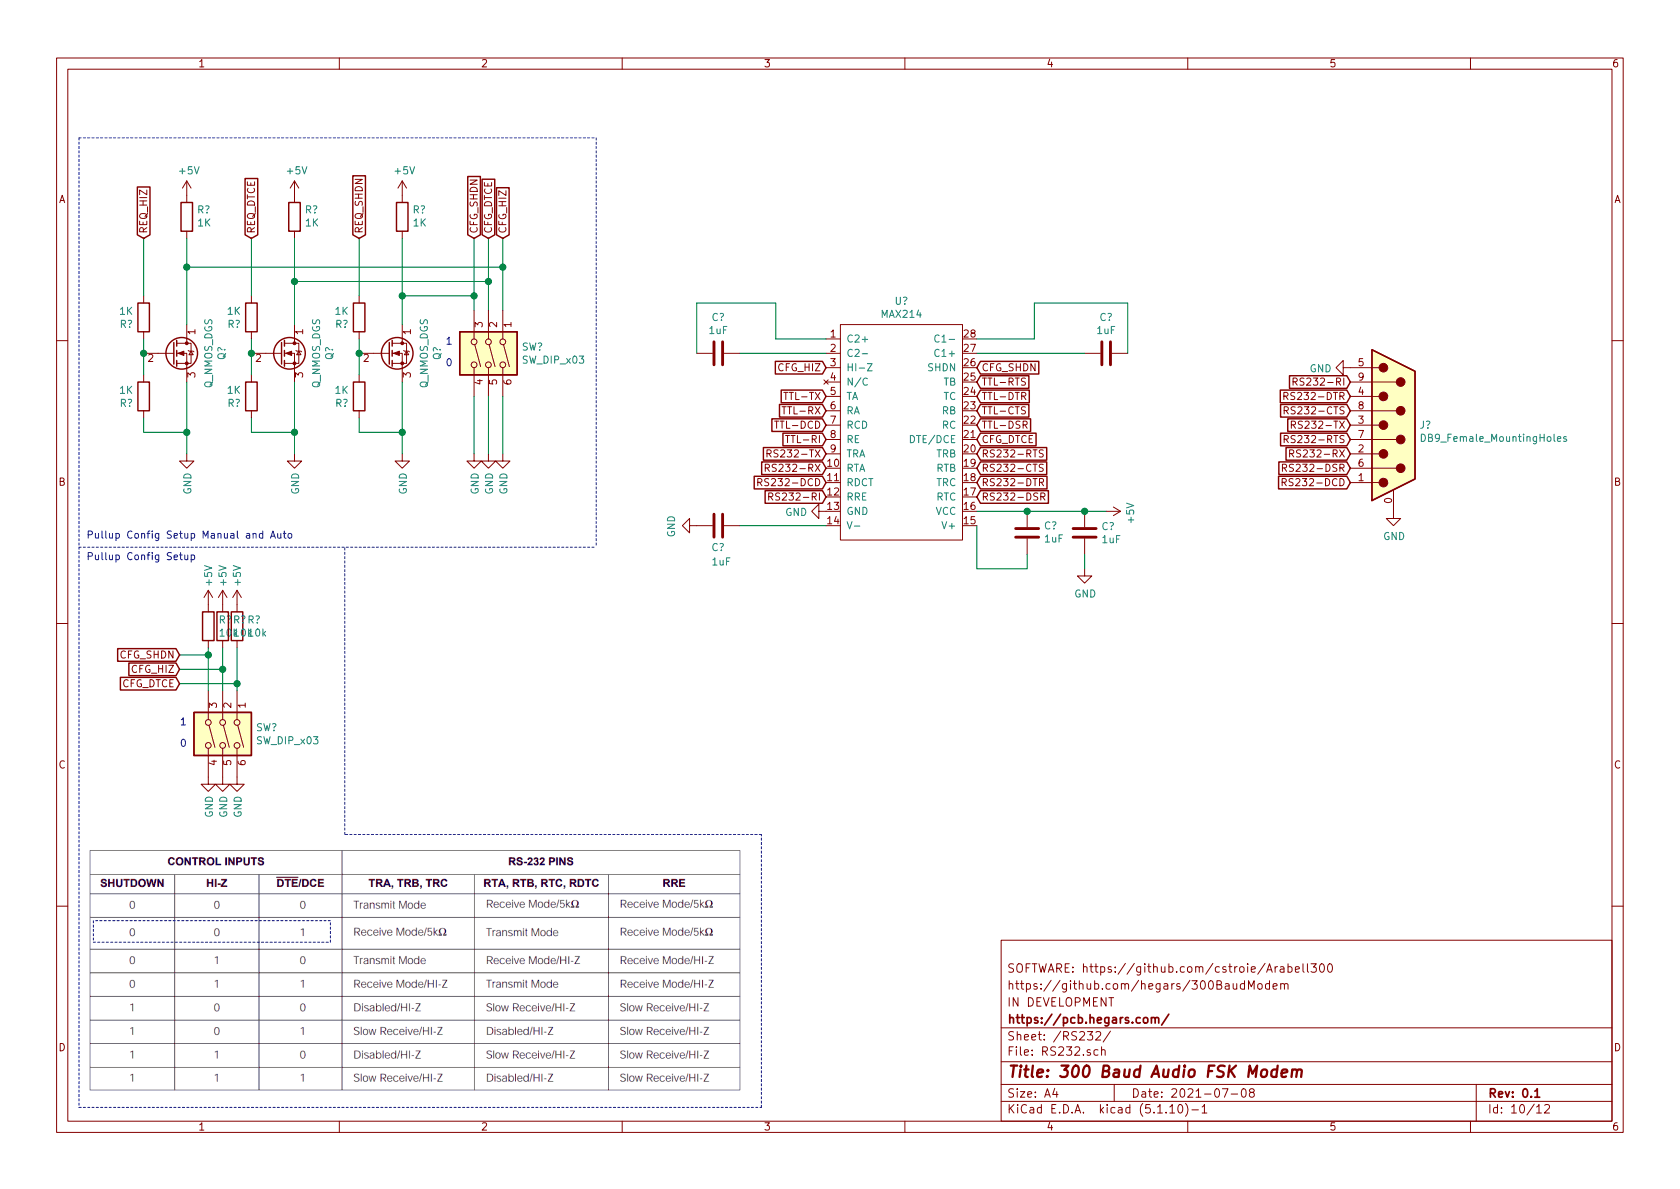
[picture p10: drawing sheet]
EESchema Schematic File Version 4
EELAYER 30 0
EELAYER END
$Descr A4 11693 8268
encoding utf-8
Sheet 10 12
Title "300 Baud Audio FSK Modem "
Date "2021-07-08"
Rev "0.1"
Comp "https://pcb.hegars.com/"
Comment1 "IN DEVELOPMENT "
Comment2 "https://github.com/hegars/300BaudModem"
Comment3 "SOFTWARE: https://github.com/cstroie/Arabell300"
Comment4 ""
$EndDescr
$Comp
L Connector:DB9_Male_MountingHoles J?
U 1 1
P 9700 2950
F 0 "J?" H 9880 2952 50  0000 L CNN
F 1 "DB9_Female_MountingHoles" H 9880 2861 50  0000 L CNN
F 2 "" H 9700 2950 50  0001 C CNN
F 3 " ~" H 9700 2950 50  0001 C CNN
	1    9700 2950
	1    0    0    -1  
$EndComp
Text GLabel 6800 2750 2    50   Input ~ 0
TTL-DTR
Text GLabel 6800 2950 2    50   Input ~ 0
TTL-DSR
Text GLabel 5750 2750 0    50   Input ~ 0
TTL-TX
Text GLabel 5750 2850 0    50   Input ~ 0
TTL-RX
Text GLabel 5750 3050 0    50   Input ~ 0
TTL-RI
Text GLabel 9400 3050 0    50   Input ~ 0
RS232-RTS
Text GLabel 9400 2850 0    50   Input ~ 0
RS232-CTS
Text GLabel 9400 2750 0    50   Input ~ 0
RS232-DTR
Text GLabel 9400 3250 0    50   Input ~ 0
RS232-DSR
Text GLabel 9400 2950 0    50   Input ~ 0
RS232-TX
Text GLabel 9400 3150 0    50   Input ~ 0
RS232-RX
Text GLabel 9400 3350 0    50   Input ~ 0
RS232-DCD
Text GLabel 9400 2650 0    50   Input ~ 0
RS232-RI
$Comp
L power:GND #PWR?
U 1 1
P 9700 3550
F 0 "#PWR?" H 9700 3300 50  0001 C CNN
F 1 "GND" H 9705 3377 50  0000 C CNN
F 2 "" H 9700 3550 50  0001 C CNN
F 3 "" H 9700 3550 50  0001 C CNN
	1    9700 3550
	1    0    0    -1  
$EndComp
$Comp
L power:GND #PWR?
U 1 1
P 9400 2550
F 0 "#PWR?" H 9400 2300 50  0001 C CNN
F 1 "GND" V 9405 2422 50  0000 R CNN
F 2 "" H 9400 2550 50  0001 C CNN
F 3 "" H 9400 2550 50  0001 C CNN
	1    9400 2550
	0    1    1    0   
$EndComp
Text GLabel 5750 2950 0    50   Input ~ 0
TTL-DCD
Text GLabel 6800 2850 2    50   Input ~ 0
TTL-CTS
Text GLabel 6800 2650 2    50   Input ~ 0
TTL-RTS
$Comp
L Sebs:MAX214 U?
U 1 1
P 6250 3000
F 0 "U?" H 6275 3915 50  0000 C CNN
F 1 "MAX214" H 6275 3824 50  0000 C CNN
F 2 "" H 6650 3350 50  0001 C CNN
F 3 "" H 6650 3350 50  0001 C CNN
	1    6250 3000
	1    0    0    -1  
$EndComp
$Comp
L Device:C C?
U 1 1
P 5000 2450
F 0 "C?" V 4748 2450 50  0000 C CNN
F 1 "1uF" V 4839 2450 50  0000 C CNN
F 2 "" H 5038 2300 50  0001 C CNN
F 3 "~" H 5000 2450 50  0001 C CNN
	1    5000 2450
	0    1    1    0   
$EndComp
$Comp
L Device:C C?
U 1 1
P 7700 2450
F 0 "C?" V 7448 2450 50  0000 C CNN
F 1 "1uF" V 7539 2450 50  0000 C CNN
F 2 "" H 7738 2300 50  0001 C CNN
F 3 "~" H 7700 2450 50  0001 C CNN
	1    7700 2450
	0    1    1    0   
$EndComp
Wire Wire Line
	7550 2450 6800 2450
$Comp
L Device:C C?
U 1 1
P 7550 3700
F 0 "C?" H 7665 3746 50  0000 L CNN
F 1 "1uF" H 7665 3655 50  0000 L CNN
F 2 "" H 7588 3550 50  0001 C CNN
F 3 "~" H 7550 3700 50  0001 C CNN
	1    7550 3700
	1    0    0    -1  
$EndComp
$Comp
L Device:C C?
U 1 1
P 7150 3700
F 0 "C?" H 7035 3654 50  0000 R CNN
F 1 "1uF" H 7035 3745 50  0000 R CNN
F 2 "" H 7188 3550 50  0001 C CNN
F 3 "~" H 7150 3700 50  0001 C CNN
	1    7150 3700
	-1   0    0    1   
$EndComp
$Comp
L Device:C C?
U 1 1
P 5000 3650
F 0 "C?" V 5150 3600 50  0000 L CNN
F 1 "1uF" V 5250 3600 50  0000 L CNN
F 2 "" H 5038 3500 50  0001 C CNN
F 3 "~" H 5000 3650 50  0001 C CNN
	1    5000 3650
	0    1    1    0   
$EndComp
Wire Wire Line
	5150 3650 5750 3650
$Comp
L power:GND #PWR?
U 1 1
P 4850 3650
F 0 "#PWR?" H 4850 3400 50  0001 C CNN
F 1 "GND" H 4855 3477 50  0000 C CNN
F 2 "" H 4850 3650 50  0001 C CNN
F 3 "" H 4850 3650 50  0001 C CNN
	1    4850 3650
	0    1    1    0   
$EndComp
$Comp
L power:+5V #PWR?
U 1 1
P 7700 3550
F 0 "#PWR?" H 7700 3400 50  0001 C CNN
F 1 "+5V" H 7715 3723 50  0000 C CNN
F 2 "" H 7700 3550 50  0001 C CNN
F 3 "" H 7700 3550 50  0001 C CNN
	1    7700 3550
	0    1    1    0   
$EndComp
$Comp
L power:GND #PWR?
U 1 1
P 7550 3950
F 0 "#PWR?" H 7550 3700 50  0001 C CNN
F 1 "GND" H 7555 3777 50  0000 C CNN
F 2 "" H 7550 3950 50  0001 C CNN
F 3 "" H 7550 3950 50  0001 C CNN
	1    7550 3950
	1    0    0    -1  
$EndComp
Wire Wire Line
	6800 3550 7150 3550
Wire Wire Line
	7150 3950 6800 3950
Wire Wire Line
	6800 3950 6800 3650
$Comp
L power:GND #PWR?
U 1 1
P 5750 3550
F 0 "#PWR?" H 5750 3300 50  0001 C CNN
F 1 "GND" V 5755 3422 50  0000 R CNN
F 2 "" H 5750 3550 50  0001 C CNN
F 3 "" H 5750 3550 50  0001 C CNN
	1    5750 3550
	0    1    1    0   
$EndComp
Text GLabel 6800 3150 2    50   Input ~ 0
RS232-RTS
Text GLabel 6800 3250 2    50   Input ~ 0
RS232-CTS
Text GLabel 6800 3350 2    50   Input ~ 0
RS232-DTR
Text GLabel 6800 3450 2    50   Input ~ 0
RS232-DSR
Text GLabel 5750 3150 0    50   Input ~ 0
RS232-TX
Text GLabel 5750 3250 0    50   Input ~ 0
RS232-RX
Text GLabel 5750 3350 0    50   Input ~ 0
RS232-DCD
Text GLabel 5750 3450 0    50   Input ~ 0
RS232-RI
Wire Wire Line
	5750 2450 5150 2450
Wire Wire Line
	4850 2450 4850 2100
Wire Wire Line
	4850 2100 5400 2100
Wire Wire Line
	5400 2100 5400 2350
Wire Wire Line
	5400 2350 5750 2350
Wire Wire Line
	6800 2350 7200 2350
Wire Wire Line
	7200 2350 7200 2100
Wire Wire Line
	7200 2100 7850 2100
Wire Wire Line
	7850 2100 7850 2450
Wire Wire Line
	7150 3950 7150 3850
Connection ~ 7550 3550
Wire Wire Line
	7550 3550 7700 3550
Wire Wire Line
	7550 3850 7550 3950
Connection ~ 7150 3550
Wire Wire Line
	7150 3550 7550 3550
$Comp
L Switch:SW_DIP_x03 SW?
U 1 1
P 1450 5100
F 0 "SW?" V 1404 5430 50  0000 L CNN
F 1 "SW_DIP_x03" V 1495 5430 50  0000 L CNN
F 2 "" H 1450 5100 50  0001 C CNN
F 3 "~" H 1450 5100 50  0001 C CNN
	1    1450 5100
	0    1    1    0   
$EndComp
$Comp
L power:GND #PWR?
U 1 1
P 1450 5400
F 0 "#PWR?" H 1450 5150 50  0001 C CNN
F 1 "GND" V 1455 5272 50  0000 R CNN
F 2 "" H 1450 5400 50  0001 C CNN
F 3 "" H 1450 5400 50  0001 C CNN
	1    1450 5400
	1    0    0    -1  
$EndComp
$Comp
L power:GND #PWR?
U 1 1
P 1550 5400
F 0 "#PWR?" H 1550 5150 50  0001 C CNN
F 1 "GND" V 1555 5272 50  0000 R CNN
F 2 "" H 1550 5400 50  0001 C CNN
F 3 "" H 1550 5400 50  0001 C CNN
	1    1550 5400
	1    0    0    -1  
$EndComp
$Comp
L power:GND #PWR?
U 1 1
P 1650 5400
F 0 "#PWR?" H 1650 5150 50  0001 C CNN
F 1 "GND" V 1655 5272 50  0000 R CNN
F 2 "" H 1650 5400 50  0001 C CNN
F 3 "" H 1650 5400 50  0001 C CNN
	1    1650 5400
	1    0    0    -1  
$EndComp
$Comp
L Device:R R?
U 1 1
P 1450 4350
F 0 "R?" H 1520 4396 50  0000 L CNN
F 1 "10k" H 1520 4305 50  0000 L CNN
F 2 "" V 1380 4350 50  0001 C CNN
F 3 "~" H 1450 4350 50  0001 C CNN
	1    1450 4350
	1    0    0    -1  
$EndComp
$Comp
L Device:R R?
U 1 1
P 1550 4350
F 0 "R?" H 1620 4396 50  0000 L CNN
F 1 "10k" H 1620 4305 50  0000 L CNN
F 2 "" V 1480 4350 50  0001 C CNN
F 3 "~" H 1550 4350 50  0001 C CNN
	1    1550 4350
	1    0    0    -1  
$EndComp
$Comp
L Device:R R?
U 1 1
P 1650 4350
F 0 "R?" H 1720 4396 50  0000 L CNN
F 1 "10k" H 1720 4305 50  0000 L CNN
F 2 "" V 1580 4350 50  0001 C CNN
F 3 "~" H 1650 4350 50  0001 C CNN
	1    1650 4350
	1    0    0    -1  
$EndComp
$Comp
L power:+5V #PWR?
U 1 1
P 1450 4200
F 0 "#PWR?" H 1450 4050 50  0001 C CNN
F 1 "+5V" V 1450 4400 50  0000 C CNN
F 2 "" H 1450 4200 50  0001 C CNN
F 3 "" H 1450 4200 50  0001 C CNN
	1    1450 4200
	1    0    0    -1  
$EndComp
$Comp
L power:+5V #PWR?
U 1 1
P 1550 4200
F 0 "#PWR?" H 1550 4050 50  0001 C CNN
F 1 "+5V" V 1550 4400 50  0000 C CNN
F 2 "" H 1550 4200 50  0001 C CNN
F 3 "" H 1550 4200 50  0001 C CNN
	1    1550 4200
	1    0    0    -1  
$EndComp
$Comp
L power:+5V #PWR?
U 1 1
P 1650 4200
F 0 "#PWR?" H 1650 4050 50  0001 C CNN
F 1 "+5V" V 1650 4400 50  0000 C CNN
F 2 "" H 1650 4200 50  0001 C CNN
F 3 "" H 1650 4200 50  0001 C CNN
	1    1650 4200
	1    0    0    -1  
$EndComp
Wire Wire Line
	1450 4500 1450 4550
Wire Wire Line
	1550 4500 1550 4650
Wire Wire Line
	1650 4500 1650 4750
Wire Wire Line
	1450 4550 1250 4550
Wire Wire Line
	1550 4650 1250 4650
Wire Notes Line
	550  7700 5300 7700
Text Notes 600  3900 0    50   ~ 0
Pullup Config Setup
Text GLabel 1250 4650 0    50   Input ~ 0
CFG_HIZ
Text GLabel 1250 4550 0    50   Input ~ 0
CFG_SHDN
Text GLabel 1250 4750 0    50   Input ~ 0
CFG_DTCE
Connection ~ 1450 4550
Wire Wire Line
	1450 4550 1450 4800
Connection ~ 1550 4650
Wire Wire Line
	1550 4650 1550 4800
Wire Wire Line
	1250 4750 1650 4750
Connection ~ 1650 4750
Wire Wire Line
	1650 4750 1650 4800
Wire Notes Line
	5300 7700 5300 5800
Wire Notes Line
	5300 5800 2400 5800
Wire Notes Line
	2400 5800 2400 3800
Text Notes 1250 5050 0    50   ~ 0
1
Text Notes 1250 5200 0    50   ~ 0
0
Wire Notes Line
	650  6400 650  6550
Wire Notes Line
	650  6550 2300 6550
Wire Notes Line
	2300 6550 2300 6400
Wire Notes Line
	2300 6400 650  6400
Text GLabel 5750 2550 0    50   Input ~ 0
CFG_HIZ
Text GLabel 6800 3050 2    50   Input ~ 0
CFG_DTCE
Text GLabel 6800 2550 2    50   Input ~ 0
CFG_SHDN
$Comp
L Device:R R?
U 1 1
P 2800 1500
AR Path="/6102D8CB" Ref="R?"  Part="1" 
AR Path="/60E76DCE/6102D8CB" Ref="R?"  Part="1" 
AR Path="/60ECB62B/6102D8CB" Ref="R?"  Part="1" 
F 0 "R?" H 2730 1454 50  0000 R CNN
F 1 "1K" H 2730 1545 50  0000 R CNN
F 2 "" V 2730 1500 50  0001 C CNN
F 3 "~" H 2800 1500 50  0001 C CNN
	1    2800 1500
	-1   0    0    1   
$EndComp
$Comp
L power:+5V #PWR?
U 1 1
P 2800 1350
AR Path="/6102D8D2" Ref="#PWR?"  Part="1" 
AR Path="/60E76DCE/6102D8D2" Ref="#PWR?"  Part="1" 
AR Path="/60ECB62B/6102D8D2" Ref="#PWR?"  Part="1" 
F 0 "#PWR?" H 2800 1200 50  0001 C CNN
F 1 "+5V" H 2815 1523 50  0000 C CNN
F 2 "" H 2800 1350 50  0001 C CNN
F 3 "" H 2800 1350 50  0001 C CNN
	1    2800 1350
	1    0    0    -1  
$EndComp
$Comp
L power:GND #PWR?
U 1 1
P 2800 3150
AR Path="/6102D8D8" Ref="#PWR?"  Part="1" 
AR Path="/60E76DCE/6102D8D8" Ref="#PWR?"  Part="1" 
AR Path="/60ECB62B/6102D8D8" Ref="#PWR?"  Part="1" 
F 0 "#PWR?" H 2800 2900 50  0001 C CNN
F 1 "GND" V 2805 3022 50  0000 R CNN
F 2 "" H 2800 3150 50  0001 C CNN
F 3 "" H 2800 3150 50  0001 C CNN
	1    2800 3150
	1    0    0    -1  
$EndComp
Connection ~ 3300 2050
Wire Wire Line
	3300 2050 3300 2150
Wire Wire Line
	3300 2050 2800 2050
Wire Wire Line
	2800 2050 2800 2250
$Comp
L Device:R R?
U 1 1
P 2500 2200
AR Path="/6102D8E8" Ref="R?"  Part="1" 
AR Path="/60E76DCE/6102D8E8" Ref="R?"  Part="1" 
AR Path="/60ECB62B/6102D8E8" Ref="R?"  Part="1" 
F 0 "R?" H 2430 2154 50  0000 R CNN
F 1 "1K" H 2430 2245 50  0000 R CNN
F 2 "" V 2430 2200 50  0001 C CNN
F 3 "~" H 2500 2200 50  0001 C CNN
	1    2500 2200
	1    0    0    -1  
$EndComp
Wire Wire Line
	2800 2650 2800 3000
$Comp
L Device:R R?
U 1 1
P 2500 2750
AR Path="/6102D8EF" Ref="R?"  Part="1" 
AR Path="/60E76DCE/6102D8EF" Ref="R?"  Part="1" 
AR Path="/60ECB62B/6102D8EF" Ref="R?"  Part="1" 
F 0 "R?" H 2430 2704 50  0000 R CNN
F 1 "1K" H 2430 2795 50  0000 R CNN
F 2 "" V 2430 2750 50  0001 C CNN
F 3 "~" H 2500 2750 50  0001 C CNN
	1    2500 2750
	1    0    0    -1  
$EndComp
Wire Wire Line
	2500 2350 2500 2450
$Comp
L Device:Q_NMOS_DGS Q?
U 1 1
P 2700 2450
AR Path="/60E76DCE/6102D8F8" Ref="Q?"  Part="1" 
AR Path="/60ECB62B/6102D8F8" Ref="Q?"  Part="1" 
F 0 "Q?" V 3042 2450 50  0000 C CNN
F 1 "Q_NMOS_DGS" V 2951 2450 50  0000 C CNN
F 2 "" H 2900 2550 50  0001 C CNN
F 3 "~" H 2700 2450 50  0001 C CNN
	1    2700 2450
	1    0    0    -1  
$EndComp
Connection ~ 2500 2450
Wire Wire Line
	2500 2450 2500 2600
Wire Wire Line
	3300 2050 3300 1650
Connection ~ 2800 2050
Text GLabel 3300 1650 1    50   Input ~ 0
CFG_SHDN
$Comp
L Switch:SW_DIP_x03 SW?
U 1 1
P 3300 2450
F 0 "SW?" V 3254 2780 50  0000 L CNN
F 1 "SW_DIP_x03" V 3345 2780 50  0000 L CNN
F 2 "" H 3300 2450 50  0001 C CNN
F 3 "~" H 3300 2450 50  0001 C CNN
	1    3300 2450
	0    1    1    0   
$EndComp
Text GLabel 2500 1650 1    50   Input ~ 0
REQ_SHDN
Wire Wire Line
	2800 3150 2800 3000
Text GLabel 3400 1650 1    50   Input ~ 0
CFG_DTCE
Text GLabel 3500 1650 1    50   Input ~ 0
CFG_HIZ
Text GLabel 1000 1650 1    50   Input ~ 0
REQ_HIZ
Text GLabel 1750 1650 1    50   Input ~ 0
REQ_DTCE
$Comp
L Device:R R?
U 1 1
P 2050 1500
AR Path="/61058417" Ref="R?"  Part="1" 
AR Path="/60E76DCE/61058417" Ref="R?"  Part="1" 
AR Path="/60ECB62B/61058417" Ref="R?"  Part="1" 
F 0 "R?" H 1980 1454 50  0000 R CNN
F 1 "1K" H 1980 1545 50  0000 R CNN
F 2 "" V 1980 1500 50  0001 C CNN
F 3 "~" H 2050 1500 50  0001 C CNN
	1    2050 1500
	-1   0    0    1   
$EndComp
$Comp
L power:+5V #PWR?
U 1 1
P 2050 1350
AR Path="/610586AB" Ref="#PWR?"  Part="1" 
AR Path="/60E76DCE/610586AB" Ref="#PWR?"  Part="1" 
AR Path="/60ECB62B/610586AB" Ref="#PWR?"  Part="1" 
F 0 "#PWR?" H 2050 1200 50  0001 C CNN
F 1 "+5V" H 2065 1523 50  0000 C CNN
F 2 "" H 2050 1350 50  0001 C CNN
F 3 "" H 2050 1350 50  0001 C CNN
	1    2050 1350
	1    0    0    -1  
$EndComp
Wire Wire Line
	2050 1950 2050 2250
$Comp
L Device:R R?
U 1 1
P 1750 2200
AR Path="/610586B8" Ref="R?"  Part="1" 
AR Path="/60E76DCE/610586B8" Ref="R?"  Part="1" 
AR Path="/60ECB62B/610586B8" Ref="R?"  Part="1" 
F 0 "R?" H 1680 2154 50  0000 R CNN
F 1 "1K" H 1680 2245 50  0000 R CNN
F 2 "" V 1680 2200 50  0001 C CNN
F 3 "~" H 1750 2200 50  0001 C CNN
	1    1750 2200
	1    0    0    -1  
$EndComp
Wire Wire Line
	2050 2650 2050 3000
$Comp
L Device:R R?
U 1 1
P 1750 2750
AR Path="/610586C3" Ref="R?"  Part="1" 
AR Path="/60E76DCE/610586C3" Ref="R?"  Part="1" 
AR Path="/60ECB62B/610586C3" Ref="R?"  Part="1" 
F 0 "R?" H 1680 2704 50  0000 R CNN
F 1 "1K" H 1680 2795 50  0000 R CNN
F 2 "" V 1680 2750 50  0001 C CNN
F 3 "~" H 1750 2750 50  0001 C CNN
	1    1750 2750
	1    0    0    -1  
$EndComp
Wire Wire Line
	1750 2350 1750 2450
$Comp
L Device:Q_NMOS_DGS Q?
U 1 1
P 1950 2450
AR Path="/60E76DCE/610586CE" Ref="Q?"  Part="1" 
AR Path="/60ECB62B/610586CE" Ref="Q?"  Part="1" 
F 0 "Q?" V 2292 2450 50  0000 C CNN
F 1 "Q_NMOS_DGS" V 2201 2450 50  0000 C CNN
F 2 "" H 2150 2550 50  0001 C CNN
F 3 "~" H 1950 2450 50  0001 C CNN
	1    1950 2450
	1    0    0    -1  
$EndComp
Connection ~ 1750 2450
Wire Wire Line
	1750 2450 1750 2600
$Comp
L power:GND #PWR?
U 1 1
P 3300 3150
AR Path="/6106EBA1" Ref="#PWR?"  Part="1" 
AR Path="/60E76DCE/6106EBA1" Ref="#PWR?"  Part="1" 
AR Path="/60ECB62B/6106EBA1" Ref="#PWR?"  Part="1" 
F 0 "#PWR?" H 3300 2900 50  0001 C CNN
F 1 "GND" V 3305 3022 50  0000 R CNN
F 2 "" H 3300 3150 50  0001 C CNN
F 3 "" H 3300 3150 50  0001 C CNN
	1    3300 3150
	1    0    0    -1  
$EndComp
$Comp
L power:GND #PWR?
U 1 1
P 3400 3150
AR Path="/6106F135" Ref="#PWR?"  Part="1" 
AR Path="/60E76DCE/6106F135" Ref="#PWR?"  Part="1" 
AR Path="/60ECB62B/6106F135" Ref="#PWR?"  Part="1" 
F 0 "#PWR?" H 3400 2900 50  0001 C CNN
F 1 "GND" V 3405 3022 50  0000 R CNN
F 2 "" H 3400 3150 50  0001 C CNN
F 3 "" H 3400 3150 50  0001 C CNN
	1    3400 3150
	1    0    0    -1  
$EndComp
$Comp
L power:GND #PWR?
U 1 1
P 3500 3150
AR Path="/6106F29D" Ref="#PWR?"  Part="1" 
AR Path="/60E76DCE/6106F29D" Ref="#PWR?"  Part="1" 
AR Path="/60ECB62B/6106F29D" Ref="#PWR?"  Part="1" 
F 0 "#PWR?" H 3500 2900 50  0001 C CNN
F 1 "GND" V 3505 3022 50  0000 R CNN
F 2 "" H 3500 3150 50  0001 C CNN
F 3 "" H 3500 3150 50  0001 C CNN
	1    3500 3150
	1    0    0    -1  
$EndComp
Wire Wire Line
	3400 1650 3400 1950
Wire Wire Line
	3500 1650 3500 1850
Connection ~ 3400 1950
Wire Wire Line
	3400 1950 3400 2150
Connection ~ 3500 1850
Wire Wire Line
	3500 1850 3500 2150
Wire Wire Line
	2500 1650 2500 2050
Wire Wire Line
	2050 1950 3400 1950
Wire Wire Line
	2800 1650 2800 2050
Wire Wire Line
	1300 1850 3500 1850
Wire Wire Line
	1750 2050 1750 1650
Wire Wire Line
	2050 1650 2050 1950
Connection ~ 2050 1950
Wire Wire Line
	1750 3000 2050 3000
$Comp
L power:GND #PWR?
U 1 1
P 2050 3150
AR Path="/6108745E" Ref="#PWR?"  Part="1" 
AR Path="/60E76DCE/6108745E" Ref="#PWR?"  Part="1" 
AR Path="/60ECB62B/6108745E" Ref="#PWR?"  Part="1" 
F 0 "#PWR?" H 2050 2900 50  0001 C CNN
F 1 "GND" V 2055 3022 50  0000 R CNN
F 2 "" H 2050 3150 50  0001 C CNN
F 3 "" H 2050 3150 50  0001 C CNN
	1    2050 3150
	1    0    0    -1  
$EndComp
Wire Wire Line
	2050 3150 2050 3000
$Comp
L Device:R R?
U 1 1
P 1000 2200
AR Path="/6108FFB4" Ref="R?"  Part="1" 
AR Path="/60E76DCE/6108FFB4" Ref="R?"  Part="1" 
AR Path="/60ECB62B/6108FFB4" Ref="R?"  Part="1" 
F 0 "R?" H 930 2154 50  0000 R CNN
F 1 "1K" H 930 2245 50  0000 R CNN
F 2 "" V 930 2200 50  0001 C CNN
F 3 "~" H 1000 2200 50  0001 C CNN
	1    1000 2200
	1    0    0    -1  
$EndComp
Wire Wire Line
	1300 2650 1300 3000
$Comp
L Device:R R?
U 1 1
P 1000 2750
AR Path="/6108FFBF" Ref="R?"  Part="1" 
AR Path="/60E76DCE/6108FFBF" Ref="R?"  Part="1" 
AR Path="/60ECB62B/6108FFBF" Ref="R?"  Part="1" 
F 0 "R?" H 930 2704 50  0000 R CNN
F 1 "1K" H 930 2795 50  0000 R CNN
F 2 "" V 930 2750 50  0001 C CNN
F 3 "~" H 1000 2750 50  0001 C CNN
	1    1000 2750
	1    0    0    -1  
$EndComp
Wire Wire Line
	1000 2350 1000 2450
$Comp
L Device:Q_NMOS_DGS Q?
U 1 1
P 1200 2450
AR Path="/60E76DCE/6108FFCA" Ref="Q?"  Part="1" 
AR Path="/60ECB62B/6108FFCA" Ref="Q?"  Part="1" 
F 0 "Q?" V 1542 2450 50  0000 C CNN
F 1 "Q_NMOS_DGS" V 1451 2450 50  0000 C CNN
F 2 "" H 1400 2550 50  0001 C CNN
F 3 "~" H 1200 2450 50  0001 C CNN
	1    1200 2450
	1    0    0    -1  
$EndComp
Connection ~ 1000 2450
Wire Wire Line
	1000 2450 1000 2600
Wire Wire Line
	1000 2050 1000 1650
Wire Wire Line
	1000 3000 1300 3000
$Comp
L power:GND #PWR?
U 1 1
P 1300 3150
AR Path="/6108FFD8" Ref="#PWR?"  Part="1" 
AR Path="/60E76DCE/6108FFD8" Ref="#PWR?"  Part="1" 
AR Path="/60ECB62B/6108FFD8" Ref="#PWR?"  Part="1" 
F 0 "#PWR?" H 1300 2900 50  0001 C CNN
F 1 "GND" V 1305 3022 50  0000 R CNN
F 2 "" H 1300 3150 50  0001 C CNN
F 3 "" H 1300 3150 50  0001 C CNN
	1    1300 3150
	1    0    0    -1  
$EndComp
Wire Wire Line
	1300 3150 1300 3000
$Comp
L Device:R R?
U 1 1
P 1300 1500
AR Path="/610953F1" Ref="R?"  Part="1" 
AR Path="/60E76DCE/610953F1" Ref="R?"  Part="1" 
AR Path="/60ECB62B/610953F1" Ref="R?"  Part="1" 
F 0 "R?" H 1230 1454 50  0000 R CNN
F 1 "1K" H 1230 1545 50  0000 R CNN
F 2 "" V 1230 1500 50  0001 C CNN
F 3 "~" H 1300 1500 50  0001 C CNN
	1    1300 1500
	-1   0    0    1   
$EndComp
$Comp
L power:+5V #PWR?
U 1 1
P 1300 1350
AR Path="/61095779" Ref="#PWR?"  Part="1" 
AR Path="/60E76DCE/61095779" Ref="#PWR?"  Part="1" 
AR Path="/60ECB62B/61095779" Ref="#PWR?"  Part="1" 
F 0 "#PWR?" H 1300 1200 50  0001 C CNN
F 1 "+5V" H 1315 1523 50  0000 C CNN
F 2 "" H 1300 1350 50  0001 C CNN
F 3 "" H 1300 1350 50  0001 C CNN
	1    1300 1350
	1    0    0    -1  
$EndComp
Wire Wire Line
	1300 1650 1300 1850
Wire Wire Line
	1300 1850 1300 2250
Wire Wire Line
	3300 3150 3300 2750
Wire Wire Line
	3400 3150 3400 2750
Wire Wire Line
	3500 3150 3500 2750
Text Notes 600  3750 0    50   ~ 0
Pullup Config Setup Manual and Auto
Wire Notes Line
	550  950  4150 950 
Wire Notes Line
	4150 950  4150 3800
Wire Notes Line
	550  950  550  7700
Wire Notes Line
	550  3800 4150 3800
Connection ~ 1300 3000
Connection ~ 2050 3000
Connection ~ 2800 3000
Wire Wire Line
	1750 3000 1750 2900
Wire Wire Line
	2500 3000 2800 3000
Wire Wire Line
	2500 2900 2500 3000
Wire Wire Line
	1000 3000 1000 2900
Text Notes 3100 2400 0    50   ~ 0
1
Text Notes 3100 2550 0    50   ~ 0
0
Connection ~ 1300 1850
$EndSCHEMATC
